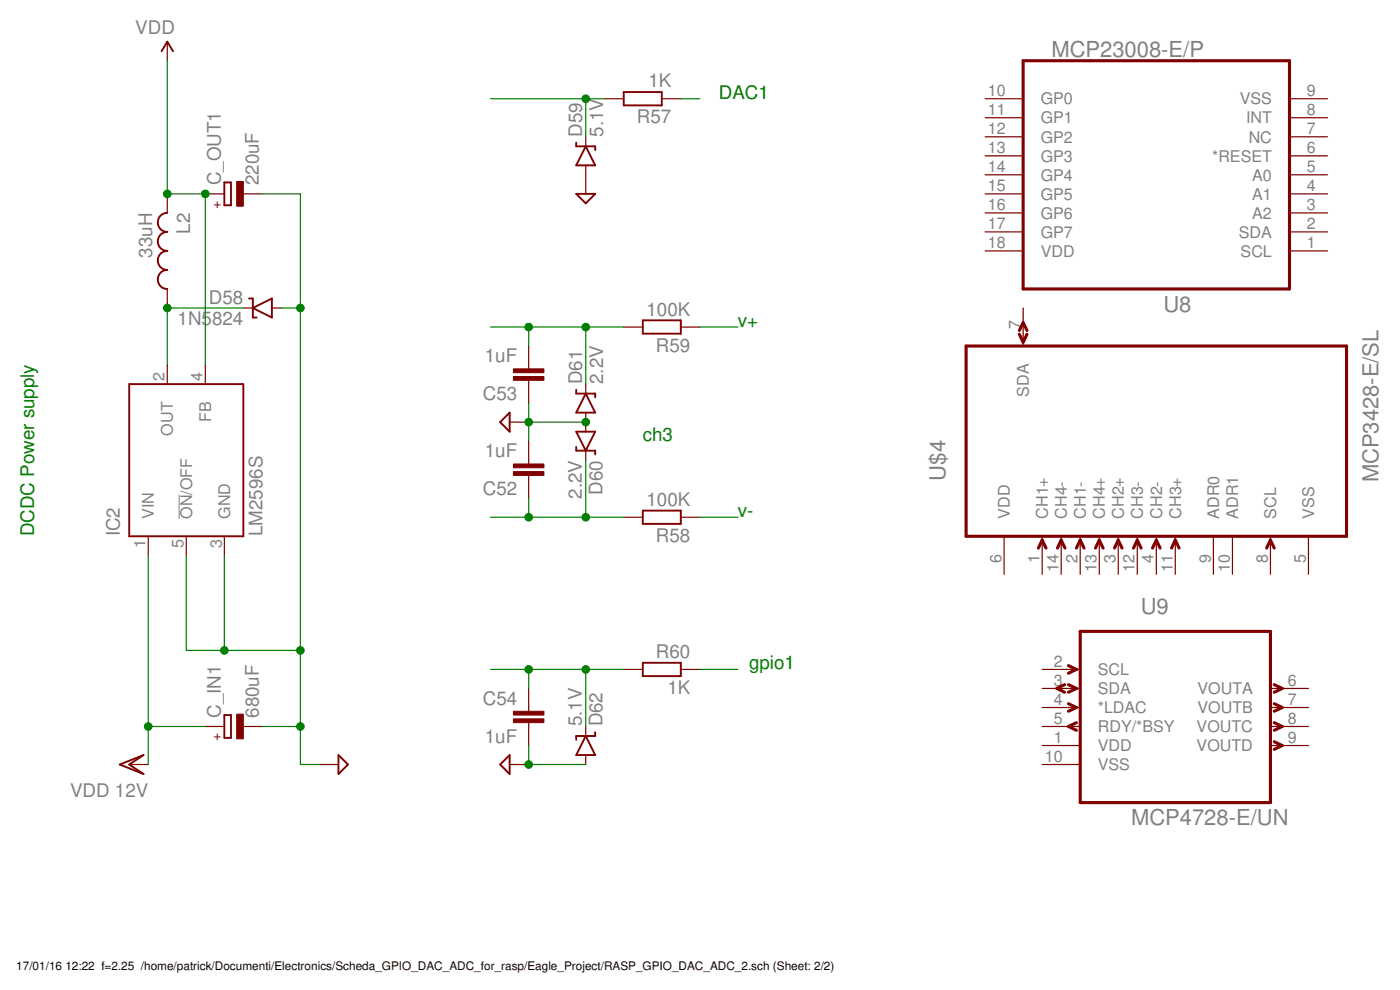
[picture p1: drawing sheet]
<svg xmlns="http://www.w3.org/2000/svg" width="420mm" height="297mm" viewBox="0 0 420 297" stroke-linecap="round" stroke-linejoin="round" font-family="sans-serif">
<path d="M53.8 148.4v7.3" fill="none" stroke="#808080" stroke-width=".3"/>
<g fill="none" stroke="#800000" stroke-width=".57">
<path d="M48.5 15.4l1.7-2.9 1.7 2.9M187.2 27.6h11.4v4h-11.4zM67.3 54.7h2v6.9h-2zM172.9 42.8v1.1h5.7v1.1M172.9 58.2h5.7l-2.8 2.8zM175.8 43.9l2.8 5.7h-5.7zM50.2 63.9a2.85 2.85 0 0 0-2.9 2.8 2.85 2.85 0 0 0 2.9 2.9 2.86 2.86 0 0 0-2.9 2.8 2.86 2.86 0 0 0 2.9 2.9 2.86 2.86 0 0 0-2.9 2.8 2.86 2.86 0 0 0 2.9 2.9 2.85 2.85 0 0 0-2.9 2.9 2.85 2.85 0 0 0 2.9 2.8M74.7 89.6h1.2v5.7h1.1M75.9 92.4l5.7-2.8v5.7zM192.9 96.1h11.4v4h-11.4zM38.8 115.3h34.2v45.6h-34.2zM172.9 116.9v1.2h5.7v1.1"/>
<path d="M175.8 118.1l2.8 5.7h-5.7zM153 123.8v5.7l-2.9-2.8zM172.9 134.1v1.1h5.7v1.2M172.9 129.5h5.7l-2.8 5.7zM192.9 153.2h11.4v4h-11.4zM192.9 198.9h11.4v4h-11.4zM67.3 214.5h2v6.9h-2zM178.6 219.7v1.1h-5.7v1.2M35.9 229.4l7.2-2.9-4.3 2.9 4.3 2.8zM101.6 226.5l2.8 2.9-2.8 2.8zM150.1 229.4l2.9-2.9v5.7zM175.8 220.8l2.8 5.7h-5.7z"/>
</g>
<g fill="none" stroke="#800000" stroke-width=".36">
<path d="M50.2 12.5v5.7M181.5 29.6h5.7M198.6 29.6h5.7M295.7 29.6h11.4M295.7 35.3h11.4M387 29.6h11.4M387 35.3h11.4M50.2 58.2v5.7M61.6 58.2h5.7M73 58.2h5.7M175.8 41v2.9M175.8 49.6v8.6"/>
<path d="M295.7 58.2h11.4M295.7 52.5h11.4M295.7 46.8h11.4M295.7 41h11.4M387 58.2h11.4M387 52.5h11.4M387 46.8h11.4M387 41h11.4M295.7 75.3h11.4M295.7 69.6h11.4M295.7 63.9h11.4M387 75.3h11.4"/>
<path d="M387 69.6h11.4M387 63.9h11.4M50.2 86.7v5.7M73 92.4h2.9M81.6 92.4h2.9M187.2 98.1h5.7M204.3 98.1h5.7M307.1 92.4v11.4M50.2 109.5v5.8M61.6 109.5v5.8M158.7 103.8v6.9M158.7 114.1v6.8"/>
<path d="M175.8 115.3v2.8M153 126.7h5.7M158.7 132.4v6.8M175.8 123.8v5.7M175.8 135.2v2.9M158.7 142.6v6.9M187.2 155.2h5.7M204.3 155.2h5.7M44.5 160.9v5.7M55.9 160.9v5.7M67.3 160.9v5.7M301.3 160.9v11.4"/>
<path d="M312.8 160.9v11.4M318.5 160.9v11.4M324.2 160.9v11.4M329.9 160.9v11.4M335.6 160.9v11.4M341.3 160.9v11.4M347 160.9v11.4M352.7 160.9v11.4M364.2 160.9v11.4M369.9 160.9v11.4M381.3 160.9v11.4M392.7 160.9v11.4"/>
<path d="M61.6 218h5.7M73 218h5.7M158.7 206.6v6.8M158.7 216.8v6.9M175.8 218v2.8M187.2 200.9h5.7M204.3 200.9h5.7M312.8 218h11.4M312.8 200.9h11.4M312.8 206.6h11.4M312.8 212.3h11.4M381.3 218h11.4"/>
<path d="M381.3 206.6h11.4M381.3 212.3h11.4M38.8 229.4h5.7M95.9 229.4h5.7M153 229.4h5.7M175.8 226.5v2.9M312.8 229.4h11.4M312.8 223.7h11.4M381.3 223.7h11.4"/>
</g>
<g fill="#800000" stroke="#800000" stroke-width=".3">
<path d="M71 214.3h2v7.4h-2z"/>
<path d="M71 54.5h2v7.4h-2z"/>
<path d="M154.1 141.5h9.1v1.1h-9.1z"/>
<path d="M154.1 139.2h9.1v1.2h-9.1z"/>
<path d="M154.1 113h9.1v1.1h-9.1z"/>
<path d="M154.1 110.7h9.1v1.1h-9.1z"/>
<path d="M154.1 213.4h9.1v1.1h-9.1z"/>
<path d="M154.1 215.7h9.1v1.1h-9.1z"/>
</g>
<g fill="none" stroke="#800000" stroke-width=".93">
<path d="M307.1 18.2h79.9v68.5h-79.9zM305.9 99.1l1.2-2.3 1.1 2.3M289.9 103.8h114.2v57.1h-114.2zM305.9 100.3l1.2 2.4 1.1-2.4M311.6 164.4l1.2-2.3 1.1 2.3M317.4 164.4l1.1-2.3 1.1 2.3M323 164.4l1.2-2.3 1.1 2.3M328.8 164.4l1.1-2.3 1.1 2.3M334.5 164.4l1.1-2.3 1.1 2.3M340.2 164.4l1.1-2.3 1.2 2.3M345.9 164.4l1.1-2.3 1.2 2.3M351.6 164.4l1.1-2.3 1.2 2.3"/>
<path d="M380.1 164.4l1.2-2.3 1.1 2.3M320.7 199.7l2.3 1.2-2.3 1.1M324.2 189.4h57.1v51.4h-57.1zM319.5 205.4l-2.3 1.2 2.3 1.1M320.7 205.4l2.3 1.2-2.3 1.1M320.7 211.1l2.3 1.2-2.3 1.1M323 216.8l-2.3 1.2 2.3 1.1M382.4 216.8l2.4 1.2-2.4 1.1M382.4 211.1l2.4 1.2-2.4 1.1M382.4 205.4l2.4 1.2-2.4 1.1M382.4 222.5l2.4 1.2-2.4 1.1"/>
</g>
<g fill="none" stroke="#008000" stroke-width=".36">
<path d="M50.2 18.2v40h11.4v51.3M147.2 29.6h34.3M175.8 29.6v11.4M204.3 29.6h5.7M78.7 58.2h11.4v171.2h5.8M73 92.4h-22.8v17.1M84.5 92.4h5.6M147.2 98.1h40M158.7 98.1v5.7M175.8 98.1v17.2M210 98.1h11.4M158.7 120.9v11.5"/>
<path d="M158.7 126.7h17.1M175.8 138.1v17.1M147.2 155.2h40M158.7 149.5v5.7M210 155.2h11.4M44.5 166.6v62.8M55.9 166.6v28.6h34.2M67.3 166.6v28.6M44.5 218h17.1M78.7 218h11.4M147.2 200.9h40M158.7 200.9v5.7"/>
<path d="M175.8 200.9v17.1M210 200.9h11.4M158.7 223.7v5.7h17.1"/>
</g>
<g fill="#008000" stroke="#008000" stroke-width=".3">
<circle cx="67.3" cy="195.2" r="1.14"/>
<circle cx="90.1" cy="218" r="1.14"/>
<circle cx="90.1" cy="195.2" r="1.14"/>
<circle cx="90.1" cy="92.4" r="1.14"/>
<circle cx="158.7" cy="126.7" r="1.14"/>
<circle cx="175.8" cy="126.7" r="1.14"/>
<circle cx="158.7" cy="229.4" r="1.14"/>
<circle cx="44.5" cy="218" r="1.14"/>
<circle cx="50.2" cy="58.2" r="1.14"/>
<circle cx="61.6" cy="58.2" r="1.14"/>
<circle cx="50.2" cy="92.4" r="1.14"/>
<circle cx="175.8" cy="29.6" r="1.14"/>
<circle cx="175.8" cy="155.2" r="1.14"/>
<circle cx="158.7" cy="155.2" r="1.14"/>
<circle cx="175.8" cy="98.1" r="1.14"/>
<circle cx="158.7" cy="98.1" r="1.14"/>
<circle cx="175.8" cy="200.9" r="1.14"/>
<circle cx="158.7" cy="200.9" r="1.14"/>
</g>
<g font-size="6.6" fill="#808080">
<text x="315.5" y="17.1">MCP23008-E/P</text>
<text x="349.2" y="93.6">U8</text>
<text x="283.8" y="144.2" transform="rotate(-90 283.8 144.2)">U$4</text>
<text x="413.7" y="144.8" transform="rotate(-90 413.7 144.8)">MCP3428-E/SL</text>
<text x="342.3" y="184.1">U9</text>
<text x="339.4" y="247.6">MCP4728-E/UN</text>
</g>
<g font-size="5.6" fill="#808080">
<text x="40.6" y="10.2">VDD</text>
<text x="194.6" y="26.2">1K</text>
<text x="174.7" y="41" transform="rotate(-90 174.7 41)">D59</text>
<text x="181" y="41" transform="rotate(-90 181 41)">5.1V</text>
<text x="191.1" y="37">R57</text>
<text x="66.2" y="55.6" transform="rotate(-90 66.2 55.6)">C_OUT1</text>
<text x="77.7" y="55.6" transform="rotate(-90 77.7 55.6)">220uF</text>
<text x="57.1" y="70.1" transform="rotate(-90 57.1 70.1)">L2</text>
<text x="45.6" y="77.3" transform="rotate(-90 45.6 77.3)">33uH</text>
<text x="62.7" y="91.3">D58</text>
<text x="194" y="94.7">100K</text>
<text x="53.3" y="97.6">1N5824</text>
<text x="196.8" y="105.5">R59</text>
<text x="145.5" y="108.7">1uF</text>
<text x="174.7" y="115.2" transform="rotate(-90 174.7 115.2)">D61</text>
<text x="181" y="115.2" transform="rotate(-90 181 115.2)">2.2V</text>
<text x="144.9" y="120.1">C53</text>
<text x="145.5" y="137.2">1uF</text>
<text x="144.9" y="148.6">C52</text>
<text x="174.6" y="149.7" transform="rotate(-90 174.6 149.7)">2.2V</text>
<text x="180.9" y="148.4" transform="rotate(-90 180.9 148.4)">D60</text>
<text x="194" y="151.8">100K</text>
<text x="35.9" y="160.9" transform="rotate(-90 35.9 160.9)">IC2</text>
<text x="78.7" y="160.9" transform="rotate(-90 78.7 160.9)">LM2596S</text>
<text x="196.8" y="162.6">R58</text>
<text x="196.8" y="197.5">R60</text>
<text x="200.3" y="208.3">1K</text>
<text x="66.2" y="215.4" transform="rotate(-90 66.2 215.4)">C_IN1</text>
<text x="77.7" y="215.4" transform="rotate(-90 77.7 215.4)">680uF</text>
<text x="144.9" y="211.4">C54</text>
<text x="174.6" y="218" transform="rotate(-90 174.6 218)">5.1V</text>
<text x="180.9" y="218" transform="rotate(-90 180.9 218)">D62</text>
<text x="145.5" y="222.8">1uF</text>
<text x="21" y="239.1">VDD 12V</text>
</g>
<g font-size="5.6" fill="#008000">
<text x="215.7" y="29.6">DAC1</text>
<text x="221.4" y="98.1">v+</text>
<text x="192.9" y="132.4">ch3</text>
<text x="221.4" y="155.2">v-</text>
<text x="10.2" y="160.9" transform="rotate(-90 10.2 160.9)">DCDC Power supply</text>
<text x="224.8" y="200.9">gpio1</text>
</g>
<g font-size="4.8" fill="#808080">
<text x="296.4" y="28.8">10</text>
<text x="392.2" y="28.8">9</text>
<text x="296.4" y="34.5">11</text>
<text x="312.3" y="31.3">GP0</text>
<text x="372.1" y="31.3">VSS</text>
<text x="392.2" y="34.5">8</text>
<text x="296.4" y="40.2">12</text>
<text x="312.3" y="37">GP1</text>
<text x="374" y="37.1">INT</text>
<text x="392.2" y="40.2">7</text>
<text x="296.4" y="46">13</text>
<text x="312.3" y="42.8">GP2</text>
<text x="374.7" y="42.8">NC</text>
<text x="392.2" y="46">6</text>
<text x="296.4" y="51.7">14</text>
<text x="312.3" y="48.5">GP3</text>
<text x="363.8" y="48.5">*RESET</text>
<text x="392.2" y="51.7">5</text>
<text x="296.4" y="57.4">15</text>
<text x="312.3" y="54.2">GP4</text>
<text x="312.3" y="59.9">GP5</text>
<text x="375.8" y="59.9">A1</text>
<text x="375.8" y="54.2">A0</text>
<text x="392.2" y="57.4">4</text>
<text x="296.4" y="63.1">16</text>
<text x="312.3" y="65.6">GP6</text>
<text x="375.8" y="65.6">A2</text>
<text x="392.2" y="63.1">3</text>
<text x="296.4" y="68.8">17</text>
<text x="312.3" y="71.3">GP7</text>
<text x="371.8" y="71.3">SDA</text>
<text x="392.2" y="68.8">2</text>
<text x="296.4" y="74.5">18</text>
<text x="312.3" y="77">VDD</text>
<text x="372.3" y="77">SCL</text>
<text x="392.2" y="74.5">1</text>
<text x="306.3" y="98.6" transform="rotate(-90 306.3 98.6)">7</text>
<text x="49.4" y="114.4" transform="rotate(-90 49.4 114.4)">2</text>
<text x="60.8" y="114.4" transform="rotate(-90 60.8 114.4)">4</text>
<text x="308.8" y="119" transform="rotate(-90 308.8 119)">SDA</text>
<text x="51.9" y="130.7" transform="rotate(-90 51.9 130.7)">OUT</text>
<text x="63.3" y="126.7" transform="rotate(-90 63.3 126.7)">FB</text>
<text x="46.2" y="155.7" transform="rotate(-90 46.2 155.7)">VIN</text>
<text x="57.6" y="155.7" transform="rotate(-90 57.6 155.7)">ON/OFF</text>
<text x="69" y="155.7" transform="rotate(-90 69 155.7)">GND</text>
<text x="303.1" y="155.7" transform="rotate(-90 303.1 155.7)">VDD</text>
<text x="314.5" y="155.7" transform="rotate(-90 314.5 155.7)">CH1+</text>
<text x="320.2" y="155.7" transform="rotate(-90 320.2 155.7)">CH4-</text>
<text x="325.9" y="155.7" transform="rotate(-90 325.9 155.7)">CH1-</text>
<text x="331.6" y="155.7" transform="rotate(-90 331.6 155.7)">CH4+</text>
<text x="337.3" y="155.7" transform="rotate(-90 337.3 155.7)">CH2+</text>
<text x="343" y="155.7" transform="rotate(-90 343 155.7)">CH3-</text>
<text x="348.7" y="155.7" transform="rotate(-90 348.7 155.7)">CH2-</text>
<text x="354.4" y="155.7" transform="rotate(-90 354.4 155.7)">CH3+</text>
<text x="365.9" y="155.7" transform="rotate(-90 365.9 155.7)">ADR0</text>
<text x="371.6" y="155.7" transform="rotate(-90 371.6 155.7)">ADR1</text>
<text x="383" y="155.7" transform="rotate(-90 383 155.7)">SCL</text>
<text x="394.4" y="155.7" transform="rotate(-90 394.4 155.7)">VSS</text>
<text x="43.7" y="164.4" transform="rotate(-90 43.7 164.4)">1</text>
<text x="55.1" y="164.4" transform="rotate(-90 55.1 164.4)">5</text>
<text x="66.5" y="164.4" transform="rotate(-90 66.5 164.4)">3</text>
<text x="300.6" y="168.8" transform="rotate(-90 300.6 168.8)">6</text>
<text x="312" y="168.8" transform="rotate(-90 312 168.8)">1</text>
<text x="317.7" y="171.5" transform="rotate(-90 317.7 171.5)">14</text>
<text x="323.4" y="168.8" transform="rotate(-90 323.4 168.8)">2</text>
<text x="329.1" y="171.5" transform="rotate(-90 329.1 171.5)">13</text>
<text x="334.8" y="168.8" transform="rotate(-90 334.8 168.8)">3</text>
<text x="340.5" y="171.5" transform="rotate(-90 340.5 171.5)">12</text>
<text x="346.2" y="168.8" transform="rotate(-90 346.2 168.8)">4</text>
<text x="351.9" y="171.5" transform="rotate(-90 351.9 171.5)">11</text>
<text x="363.3" y="168.8" transform="rotate(-90 363.3 168.8)">9</text>
<text x="369.1" y="171.5" transform="rotate(-90 369.1 171.5)">10</text>
<text x="380.5" y="168.8" transform="rotate(-90 380.5 168.8)">8</text>
<text x="391.9" y="168.8" transform="rotate(-90 391.9 168.8)">5</text>
<text x="316.3" y="200.1">2</text>
<text x="329.4" y="202.6">SCL</text>
<text x="316.3" y="205.8">3</text>
<text x="329.4" y="208.3">SDA</text>
<text x="359.4" y="208.3">VOUTA</text>
<text x="386.5" y="205.8">6</text>
<text x="316.3" y="211.5">4</text>
<text x="329.4" y="214">*LDAC</text>
<text x="359.4" y="214">VOUTB</text>
<text x="386.5" y="211.5">7</text>
<text x="316.3" y="217.2">5</text>
<text x="329.4" y="219.7">RDY/*BSY</text>
<text x="359.1" y="219.7">VOUTC</text>
<text x="386.5" y="217.2">8</text>
<text x="316.3" y="222.9">1</text>
<text x="329.4" y="225.4">VDD</text>
<text x="359.1" y="225.4">VOUTD</text>
<text x="386.5" y="222.9">9</text>
<text x="313.6" y="228.6">10</text>
<text x="329.4" y="231.1">VSS</text>
</g>
<g font-size="4" fill="#800000">
<text x="64.1" y="62.3">+</text>
<text x="64.1" y="222.1">+</text>
</g>
<g font-size="3.5">
<text x="4.9" y="291.1">17/01/16</text>
<text x="19.6" y="291.1">12:22 f=2.25 /home/patrick/Documenti/Electronics/Scheda_GPIO_DAC_ADC_for_rasp/Eagle_Project/RASP_GPIO_DAC_ADC_2.sch (Sheet: 2/2)</text>
</g>
</svg>
